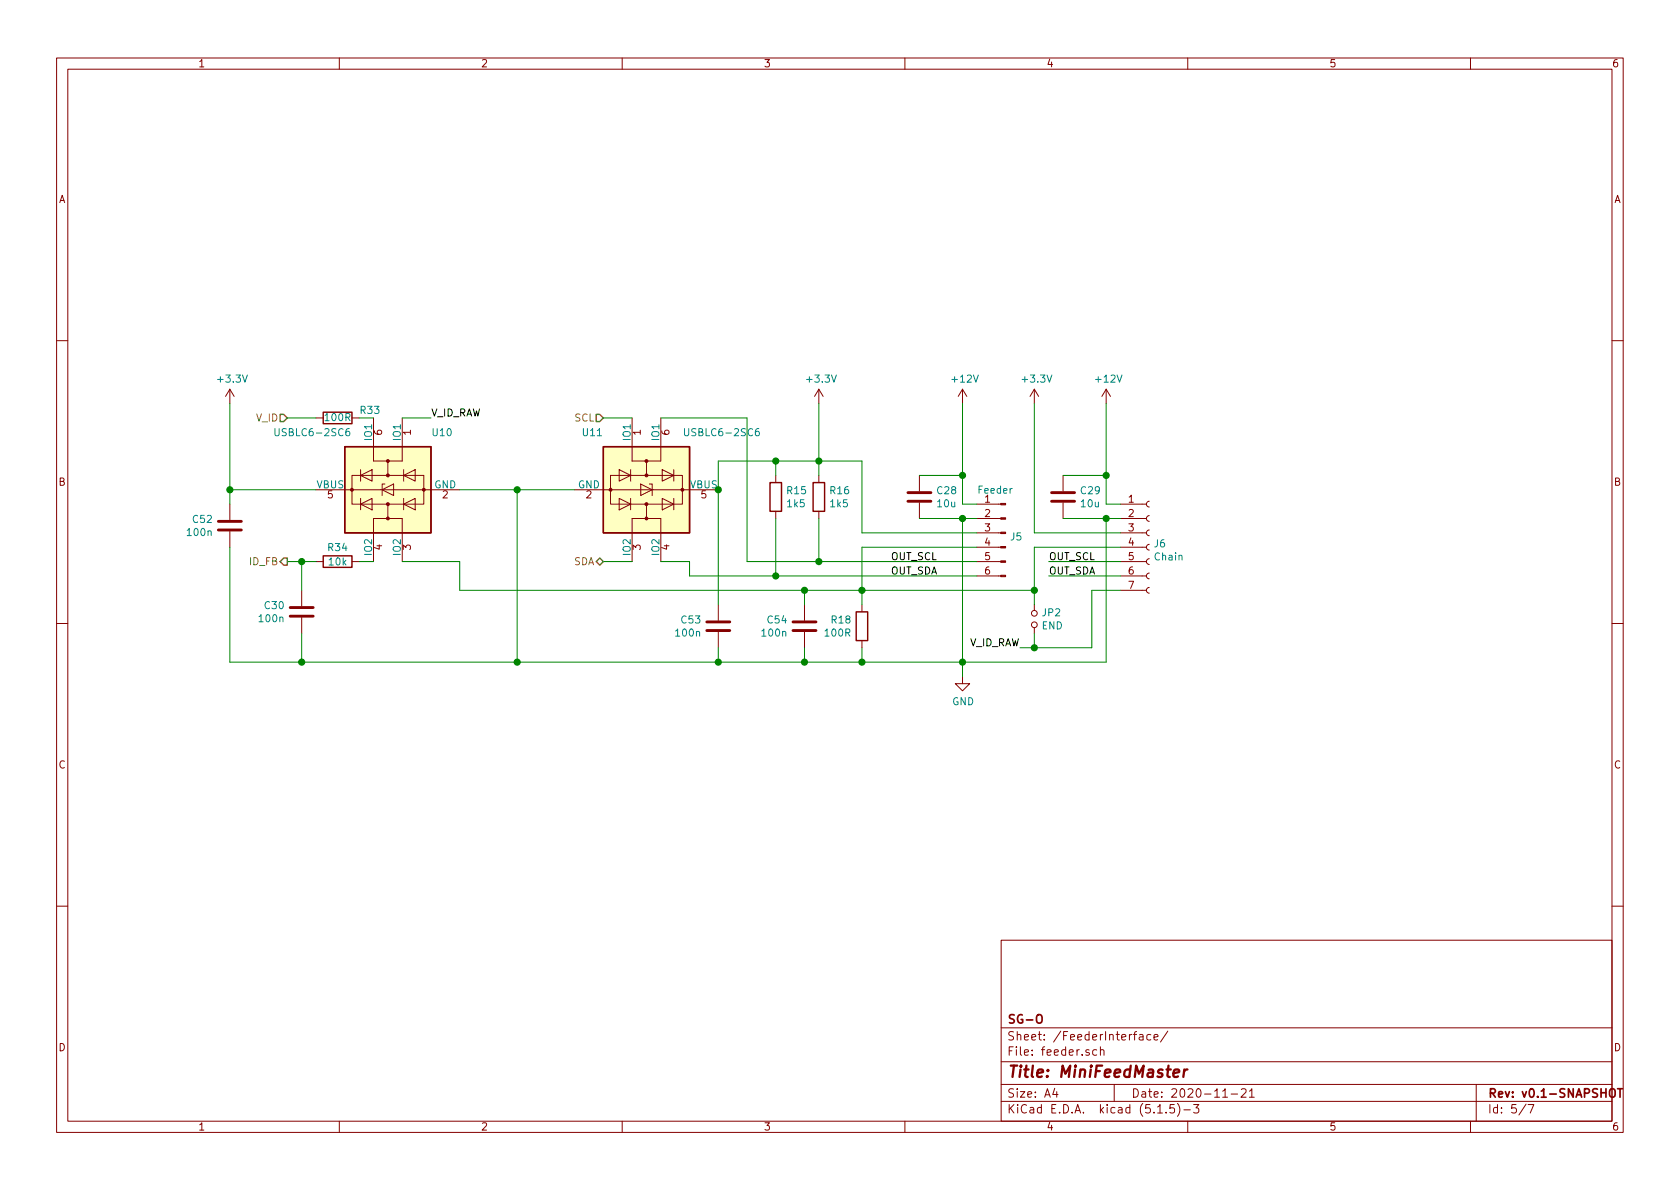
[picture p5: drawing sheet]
EESchema Schematic File Version 4
EELAYER 30 0
EELAYER END
$Descr A4 11693 8268
encoding utf-8
Sheet 5 7
Title "MiniFeedMaster"
Date "2020-11-21"
Rev "v0.1-SNAPSHOT"
Comp "SG-O"
Comment1 ""
Comment2 ""
Comment3 ""
Comment4 ""
$EndDescr
Text HLabel 4200 3900 0    50   BiDi ~ 0
SDA
Text HLabel 4200 2900 0    50   Input ~ 0
SCL
$Comp
L Connector:Conn_01x06_Male J5
U 1 1
P 7000 3700
F 0 "J5" H 6972 3674 50  0000 R CNN
F 1 "Feeder" H 7200 4000 50  0000 R CNN
F 2 "global:PogoEdgeConnector" H 7000 3700 50  0001 C CNN
F 3 "~" H 7000 3700 50  0001 C CNN
F 4 "CUSTOM" H 7000 3700 50  0001 C CNN "manf#"
	1    7000 3700
	-1   0    0    -1  
$EndComp
Wire Wire Line
	6800 3500 6700 3500
Wire Wire Line
	6700 3500 6700 3300
Wire Wire Line
	6800 3600 6700 3600
$Comp
L power:GND #PWR?
U 1 1
P 6700 4700
AR Path="/5FB747BE/5FC1F2FC" Ref="#PWR?"  Part="1" 
AR Path="/5FD8C23D/5FC1F2FC" Ref="#PWR?"  Part="1" 
AR Path="/5FE0391C/5FC1F2FC" Ref="#PWR?"  Part="1" 
AR Path="/5FC1F2FC" Ref="#PWR?"  Part="1" 
AR Path="/5FE0881D/5FC1F2FC" Ref="#PWR020"  Part="1" 
F 0 "#PWR020" H 6700 4450 50  0001 C CNN
F 1 "GND" H 6705 4527 50  0000 C CNN
F 2 "" H 6700 4700 50  0001 C CNN
F 3 "" H 6700 4700 50  0001 C CNN
	1    6700 4700
	1    0    0    -1  
$EndComp
$Comp
L power:+12V #PWR018
U 1 1
P 6700 2800
F 0 "#PWR018" H 6700 2650 50  0001 C CNN
F 1 "+12V" H 6715 2973 50  0000 C CNN
F 2 "" H 6700 2800 50  0001 C CNN
F 3 "" H 6700 2800 50  0001 C CNN
	1    6700 2800
	1    0    0    -1  
$EndComp
Wire Wire Line
	5200 3900 5700 3900
Wire Wire Line
	6800 3800 6000 3800
$Comp
L Device:C C?
U 1 1
P 2100 4250
AR Path="/5FB747BE/5FC3729C" Ref="C?"  Part="1" 
AR Path="/5FE0881D/5FC3729C" Ref="C30"  Part="1" 
F 0 "C30" H 2215 4296 50  0000 L CNN
F 1 "100n" H 2215 4205 50  0000 L CNN
F 2 "Capacitor_SMD:C_0603_1608Metric" H 2138 4100 50  0001 C CNN
F 3 "~" H 2100 4250 50  0001 C CNN
F 4 "C1591" H 2100 4250 50  0001 C CNN "lcsc#"
F 5 "CL10B104KB8NNNC" H 2100 4250 50  0001 C CNN "manf#"
	1    2100 4250
	-1   0    0    -1  
$EndComp
Wire Wire Line
	6700 3600 6700 4600
Wire Wire Line
	6000 3800 6000 4100
$Comp
L Device:R R?
U 1 1
P 6000 4350
AR Path="/5FB747BE/5FC3F642" Ref="R?"  Part="1" 
AR Path="/5FE0881D/5FC3F642" Ref="R18"  Part="1" 
F 0 "R18" H 6070 4396 50  0000 L CNN
F 1 "100R" H 6070 4305 50  0000 L CNN
F 2 "Resistor_SMD:R_0603_1608Metric" V 5930 4350 50  0001 C CNN
F 3 "~" H 6000 4350 50  0001 C CNN
F 4 "C217683" H 6000 4350 50  0001 C CNN "lcsc#"
F 5 "ARG03FTC1000" H 6000 4350 50  0001 C CNN "manf#"
	1    6000 4350
	-1   0    0    -1  
$EndComp
Wire Wire Line
	6000 4500 6000 4600
Text Label 6200 3900 0    50   ~ 0
OUT_SCL
Text Label 6200 4000 0    50   ~ 0
OUT_SDA
$Comp
L Connector:Conn_01x07_Female J6
U 1 1
P 8000 3800
F 0 "J6" H 8028 3826 50  0000 L CNN
F 1 "Chain" H 8028 3735 50  0000 L CNN
F 2 "Connector_PinSocket_2.54mm:PinSocket_1x07_P2.54mm_Horizontal" H 8000 3800 50  0001 C CNN
F 3 "~" H 8000 3800 50  0001 C CNN
F 4 "C225515" H 8000 3800 50  0001 C CNN "lcsc#"
F 5 "A2541HWR-7P" H 8000 3800 50  0001 C CNN "manf#"
	1    8000 3800
	1    0    0    -1  
$EndComp
Wire Wire Line
	7700 3500 7700 3300
$Comp
L power:+12V #PWR019
U 1 1
P 7700 2800
F 0 "#PWR019" H 7700 2650 50  0001 C CNN
F 1 "+12V" H 7715 2973 50  0000 C CNN
F 2 "" H 7700 2800 50  0001 C CNN
F 3 "" H 7700 2800 50  0001 C CNN
	1    7700 2800
	1    0    0    -1  
$EndComp
Connection ~ 6700 4600
Wire Wire Line
	6700 4600 6700 4700
Wire Wire Line
	6000 4100 6000 4200
Connection ~ 6000 4100
Wire Wire Line
	7300 4000 7800 4000
Wire Wire Line
	7300 3900 7800 3900
Wire Wire Line
	7800 3800 7200 3800
Text Label 7300 3900 0    50   ~ 0
OUT_SCL
Text Label 7300 4000 0    50   ~ 0
OUT_SDA
Wire Wire Line
	7200 4100 7200 3800
Wire Wire Line
	7800 3500 7700 3500
Wire Wire Line
	7800 3600 7700 3600
Wire Wire Line
	7700 3600 7700 4600
Wire Wire Line
	7700 4600 6700 4600
$Comp
L Device:Jumper_NO_Small JP2
U 1 1
P 7200 4300
F 0 "JP2" V 7154 4348 50  0000 L CNN
F 1 "END" V 7245 4348 50  0000 L CNN
F 2 "Connector_PinHeader_2.54mm:PinHeader_1x02_P2.54mm_Horizontal" H 7200 4300 50  0001 C CNN
F 3 "~" H 7200 4300 50  0001 C CNN
F 4 "C376120;C5305" H 7200 4300 50  0001 C CNN "lcsc#"
F 5 "MTB125-1102R1;C5305" H 7200 4300 50  0001 C CNN "manf#"
	1    7200 4300
	0    1    1    0   
$EndComp
Wire Wire Line
	7200 4100 7200 4200
Wire Wire Line
	7100 4500 7200 4500
Wire Wire Line
	7200 4500 7200 4400
Connection ~ 7200 4100
Wire Wire Line
	7800 4100 7600 4100
Wire Wire Line
	7600 4100 7600 4500
Wire Wire Line
	7600 4500 7200 4500
Connection ~ 7200 4500
$Comp
L Device:C C?
U 1 1
P 7400 3450
AR Path="/5FB747BE/5FC58C00" Ref="C?"  Part="1" 
AR Path="/5FC58C00" Ref="C?"  Part="1" 
AR Path="/5FE0881D/5FC58C00" Ref="C29"  Part="1" 
F 0 "C29" H 7515 3496 50  0000 L CNN
F 1 "10u" H 7515 3405 50  0000 L CNN
F 2 "Capacitor_SMD:C_1206_3216Metric" H 7438 3300 50  0001 C CNN
F 3 "~" H 7400 3450 50  0001 C CNN
F 4 "C14860" H 7400 3450 50  0001 C CNN "lcsc#"
F 5 "CL31B106KAHNNNE" H 7400 3450 50  0001 C CNN "manf#"
	1    7400 3450
	1    0    0    -1  
$EndComp
Wire Wire Line
	7700 3600 7400 3600
Connection ~ 7700 3600
Wire Wire Line
	7700 3300 7400 3300
Connection ~ 7700 3300
Wire Wire Line
	7700 3300 7700 2800
$Comp
L Device:C C?
U 1 1
P 6400 3450
AR Path="/5FB747BE/5FC5D465" Ref="C?"  Part="1" 
AR Path="/5FC5D465" Ref="C?"  Part="1" 
AR Path="/5FE0881D/5FC5D465" Ref="C28"  Part="1" 
F 0 "C28" H 6515 3496 50  0000 L CNN
F 1 "10u" H 6515 3405 50  0000 L CNN
F 2 "Capacitor_SMD:C_1206_3216Metric" H 6438 3300 50  0001 C CNN
F 3 "~" H 6400 3450 50  0001 C CNN
F 4 "C14860" H 6400 3450 50  0001 C CNN "lcsc#"
F 5 "CL31B106KAHNNNE" H 6400 3450 50  0001 C CNN "manf#"
	1    6400 3450
	1    0    0    -1  
$EndComp
Wire Wire Line
	6700 3600 6400 3600
Wire Wire Line
	6700 3300 6400 3300
Connection ~ 6700 3300
Wire Wire Line
	6700 3300 6700 2800
Connection ~ 6700 3600
$Comp
L Device:R R?
U 1 1
P 5400 3450
AR Path="/5FE0391C/5FE269F9" Ref="R?"  Part="1" 
AR Path="/5FE0881D/5FE269F9" Ref="R15"  Part="1" 
F 0 "R15" H 5470 3496 50  0000 L CNN
F 1 "1k5" H 5470 3405 50  0000 L CNN
F 2 "Resistor_SMD:R_0805_2012Metric" V 5330 3450 50  0001 C CNN
F 3 "~" H 5400 3450 50  0001 C CNN
F 4 "C118217" H 5400 3450 50  0001 C CNN "lcsc#"
F 5 "TC0525F1501T5E" H 5400 3450 50  0001 C CNN "manf#"
	1    5400 3450
	1    0    0    -1  
$EndComp
Wire Wire Line
	5700 3600 5700 3900
Connection ~ 5700 3900
Wire Wire Line
	5700 3900 6800 3900
Wire Wire Line
	5400 3600 5400 4000
Connection ~ 5400 4000
Wire Wire Line
	5400 4000 6800 4000
Wire Wire Line
	5400 3300 5400 3200
Wire Wire Line
	5400 3200 5700 3200
Wire Wire Line
	5700 3200 5700 3300
Connection ~ 5700 3200
$Comp
L Device:R R?
U 1 1
P 5700 3450
AR Path="/5FE0391C/5FE32EC9" Ref="R?"  Part="1" 
AR Path="/5FE0881D/5FE32EC9" Ref="R16"  Part="1" 
F 0 "R16" H 5770 3496 50  0000 L CNN
F 1 "1k5" H 5770 3405 50  0000 L CNN
F 2 "Resistor_SMD:R_0805_2012Metric" V 5630 3450 50  0001 C CNN
F 3 "~" H 5700 3450 50  0001 C CNN
F 4 "C118217" H 5700 3450 50  0001 C CNN "lcsc#"
F 5 "TC0525F1501T5E" H 5700 3450 50  0001 C CNN "manf#"
	1    5700 3450
	1    0    0    -1  
$EndComp
Wire Wire Line
	6000 4100 7200 4100
Wire Wire Line
	6800 3700 6000 3700
Wire Wire Line
	6000 3700 6000 3200
Wire Wire Line
	6000 3200 5700 3200
Wire Wire Line
	7200 3700 7200 2800
Wire Wire Line
	7200 3700 7800 3700
$Comp
L power:+3.3V #PWR?
U 1 1
P 5700 2800
AR Path="/5FB747BE/5FC20E53" Ref="#PWR?"  Part="1" 
AR Path="/5FD8C23D/5FC20E53" Ref="#PWR?"  Part="1" 
AR Path="/5FE0391C/5FC20E53" Ref="#PWR?"  Part="1" 
AR Path="/5FC20E53" Ref="#PWR?"  Part="1" 
AR Path="/5FE0881D/5FC20E53" Ref="#PWR017"  Part="1" 
F 0 "#PWR017" H 5700 2650 50  0001 C CNN
F 1 "+3.3V" H 5715 2973 50  0000 C CNN
F 2 "" H 5700 2800 50  0001 C CNN
F 3 "" H 5700 2800 50  0001 C CNN
	1    5700 2800
	1    0    0    -1  
$EndComp
$Comp
L power:+3.3V #PWR?
U 1 1
P 7200 2800
AR Path="/5FB747BE/601E73F7" Ref="#PWR?"  Part="1" 
AR Path="/5FD8C23D/601E73F7" Ref="#PWR?"  Part="1" 
AR Path="/5FE0391C/601E73F7" Ref="#PWR?"  Part="1" 
AR Path="/601E73F7" Ref="#PWR?"  Part="1" 
AR Path="/5FE0881D/601E73F7" Ref="#PWR035"  Part="1" 
F 0 "#PWR035" H 7200 2650 50  0001 C CNN
F 1 "+3.3V" H 7215 2973 50  0000 C CNN
F 2 "" H 7200 2800 50  0001 C CNN
F 3 "" H 7200 2800 50  0001 C CNN
	1    7200 2800
	1    0    0    -1  
$EndComp
Wire Wire Line
	6000 4600 6700 4600
$Comp
L Device:R R?
U 1 1
P 2350 3900
AR Path="/5FE0391C/601EAEC4" Ref="R?"  Part="1" 
AR Path="/601EAEC4" Ref="R?"  Part="1" 
AR Path="/5FE0881D/601EAEC4" Ref="R34"  Part="1" 
F 0 "R34" V 2250 3900 50  0000 C CNN
F 1 "10k" V 2350 3900 50  0000 C CNN
F 2 "Resistor_SMD:R_0603_1608Metric" V 2280 3900 50  0001 C CNN
F 3 "~" H 2350 3900 50  0001 C CNN
F 4 "C128781" H 2350 3900 50  0001 C CNN "lcsc#"
F 5 "TC0325F1002T5E" H 2350 3900 50  0001 C CNN "manf#"
	1    2350 3900
	0    1    1    0   
$EndComp
Wire Wire Line
	6000 4600 5600 4600
Connection ~ 6000 4600
Wire Wire Line
	2100 4100 2100 3900
$Comp
L Power_Protection:USBLC6-2SC6 U?
U 1 1
P 4500 3400
AR Path="/5FE0391C/601FA4D3" Ref="U?"  Part="1" 
AR Path="/5FE0881D/601FA4D3" Ref="U11"  Part="1" 
F 0 "U11" V 4100 3100 50  0000 R CNN
F 1 "USBLC6-2SC6" V 4100 4200 50  0000 R CNN
F 2 "Package_TO_SOT_SMD:SOT-23-6" H 3750 3800 50  0001 C CNN
F 3 "http://www2.st.com/resource/en/datasheet/CD00050750.pdf" H 4700 3750 50  0001 C CNN
F 4 "C558442" H 4500 3400 50  0001 C CNN "lcsc#"
F 5 "USBLC6-2SC6" H 4500 3400 50  0001 C CNN "manf#"
	1    4500 3400
	0    1    1    0   
$EndComp
Wire Wire Line
	4600 3900 4800 3900
Wire Wire Line
	4800 3900 4800 4000
Wire Wire Line
	4800 4000 5400 4000
Wire Wire Line
	4200 3900 4400 3900
Wire Wire Line
	5200 3900 5200 2900
Wire Wire Line
	5200 2900 4600 2900
Wire Wire Line
	4400 2900 4200 2900
Wire Wire Line
	5700 2800 5700 3200
$Comp
L Device:C C?
U 1 1
P 5600 4350
AR Path="/5FB747BE/60230064" Ref="C?"  Part="1" 
AR Path="/5FE0881D/60230064" Ref="C54"  Part="1" 
F 0 "C54" H 5715 4396 50  0000 L CNN
F 1 "100n" H 5715 4305 50  0000 L CNN
F 2 "Capacitor_SMD:C_0603_1608Metric" H 5638 4200 50  0001 C CNN
F 3 "~" H 5600 4350 50  0001 C CNN
F 4 "C1591" H 5600 4350 50  0001 C CNN "lcsc#"
F 5 "CL10B104KB8NNNC" H 5600 4350 50  0001 C CNN "manf#"
	1    5600 4350
	-1   0    0    -1  
$EndComp
Wire Wire Line
	5600 4200 5600 4100
Connection ~ 5600 4100
Wire Wire Line
	5600 4100 6000 4100
Wire Wire Line
	5600 4500 5600 4600
Connection ~ 5600 4600
$Comp
L Device:C C?
U 1 1
P 5000 4350
AR Path="/5FB747BE/6023688B" Ref="C?"  Part="1" 
AR Path="/5FE0881D/6023688B" Ref="C53"  Part="1" 
F 0 "C53" H 5115 4396 50  0000 L CNN
F 1 "100n" H 5115 4305 50  0000 L CNN
F 2 "Capacitor_SMD:C_0603_1608Metric" H 5038 4200 50  0001 C CNN
F 3 "~" H 5000 4350 50  0001 C CNN
F 4 "C1591" H 5000 4350 50  0001 C CNN "lcsc#"
F 5 "CL10B104KB8NNNC" H 5000 4350 50  0001 C CNN "manf#"
	1    5000 4350
	-1   0    0    -1  
$EndComp
Wire Wire Line
	2800 3900 3200 3900
Wire Wire Line
	3600 3400 3600 4600
Wire Wire Line
	3200 3900 3200 4100
$Comp
L power:+3.3V #PWR?
U 1 1
P 1600 2800
AR Path="/5FB747BE/602532E0" Ref="#PWR?"  Part="1" 
AR Path="/5FD8C23D/602532E0" Ref="#PWR?"  Part="1" 
AR Path="/5FE0391C/602532E0" Ref="#PWR?"  Part="1" 
AR Path="/602532E0" Ref="#PWR?"  Part="1" 
AR Path="/5FE0881D/602532E0" Ref="#PWR033"  Part="1" 
F 0 "#PWR033" H 1600 2650 50  0001 C CNN
F 1 "+3.3V" H 1615 2973 50  0000 C CNN
F 2 "" H 1600 2800 50  0001 C CNN
F 3 "" H 1600 2800 50  0001 C CNN
	1    1600 2800
	1    0    0    -1  
$EndComp
Wire Wire Line
	1600 2800 1600 3400
$Comp
L Device:C C?
U 1 1
P 1600 3650
AR Path="/5FB747BE/602532EE" Ref="C?"  Part="1" 
AR Path="/5FE0881D/602532EE" Ref="C52"  Part="1" 
F 0 "C52" H 1715 3696 50  0000 L CNN
F 1 "100n" H 1715 3605 50  0000 L CNN
F 2 "Capacitor_SMD:C_0603_1608Metric" H 1638 3500 50  0001 C CNN
F 3 "~" H 1600 3650 50  0001 C CNN
F 4 "C1591" H 1600 3650 50  0001 C CNN "lcsc#"
F 5 "CL10B104KB8NNNC" H 1600 3650 50  0001 C CNN "manf#"
	1    1600 3650
	-1   0    0    -1  
$EndComp
Wire Wire Line
	1600 3500 1600 3400
Connection ~ 1600 3400
Wire Wire Line
	1600 4600 1600 3800
Text Label 7100 4500 2    50   ~ 0
V_ID_RAW
Text Label 3000 2900 0    50   ~ 0
V_ID_RAW
Wire Wire Line
	3000 2900 2800 2900
Text HLabel 2000 3900 0    50   Output ~ 0
ID_FB
Wire Wire Line
	2600 3900 2500 3900
Wire Wire Line
	2200 3900 2100 3900
Connection ~ 2100 3900
Wire Wire Line
	2100 3900 2000 3900
Wire Wire Line
	2100 4400 2100 4600
Connection ~ 2100 4600
Wire Wire Line
	2100 4600 1600 4600
Wire Wire Line
	1600 3400 2200 3400
$Comp
L Power_Protection:USBLC6-2SC6 U?
U 1 1
P 2700 3400
AR Path="/5FE0391C/6023D55E" Ref="U?"  Part="1" 
AR Path="/5FE0881D/6023D55E" Ref="U10"  Part="1" 
F 0 "U10" V 2300 3100 50  0000 R CNN
F 1 "USBLC6-2SC6" V 2300 4200 50  0000 R CNN
F 2 "Package_TO_SOT_SMD:SOT-23-6" H 1950 3800 50  0001 C CNN
F 3 "http://www2.st.com/resource/en/datasheet/CD00050750.pdf" H 2900 3750 50  0001 C CNN
F 4 "C558442" H 2700 3400 50  0001 C CNN "lcsc#"
F 5 "USBLC6-2SC6" H 2700 3400 50  0001 C CNN "manf#"
	1    2700 3400
	0    -1   1    0   
$EndComp
Wire Wire Line
	2500 2900 2600 2900
Text HLabel 2000 2900 0    50   Input ~ 0
V_ID
$Comp
L Device:R R?
U 1 1
P 2350 2900
AR Path="/5FB747BE/6027D5A7" Ref="R?"  Part="1" 
AR Path="/5FE0881D/6027D5A7" Ref="R33"  Part="1" 
F 0 "R33" V 2400 3050 50  0000 L CNN
F 1 "100R" V 2350 2900 50  0000 C CNN
F 2 "Resistor_SMD:R_0603_1608Metric" V 2280 2900 50  0001 C CNN
F 3 "~" H 2350 2900 50  0001 C CNN
F 4 "C217683" H 2350 2900 50  0001 C CNN "lcsc#"
F 5 "ARG03FTC1000" H 2350 2900 50  0001 C CNN "manf#"
	1    2350 2900
	0    1    -1   0   
$EndComp
Wire Wire Line
	2000 2900 2200 2900
Wire Wire Line
	4000 3400 3600 3400
Connection ~ 3600 3400
Connection ~ 3600 4600
Wire Wire Line
	3600 4600 5000 4600
Wire Wire Line
	3200 3400 3600 3400
Wire Wire Line
	2100 4600 3600 4600
Wire Wire Line
	3200 4100 5600 4100
Wire Wire Line
	5000 4500 5000 4600
Connection ~ 5000 4600
Wire Wire Line
	5000 4600 5600 4600
Wire Wire Line
	5000 4200 5000 3400
Wire Wire Line
	5000 3400 5000 3200
Wire Wire Line
	5000 3200 5400 3200
Connection ~ 5000 3400
Connection ~ 5400 3200
$EndSCHEMATC
